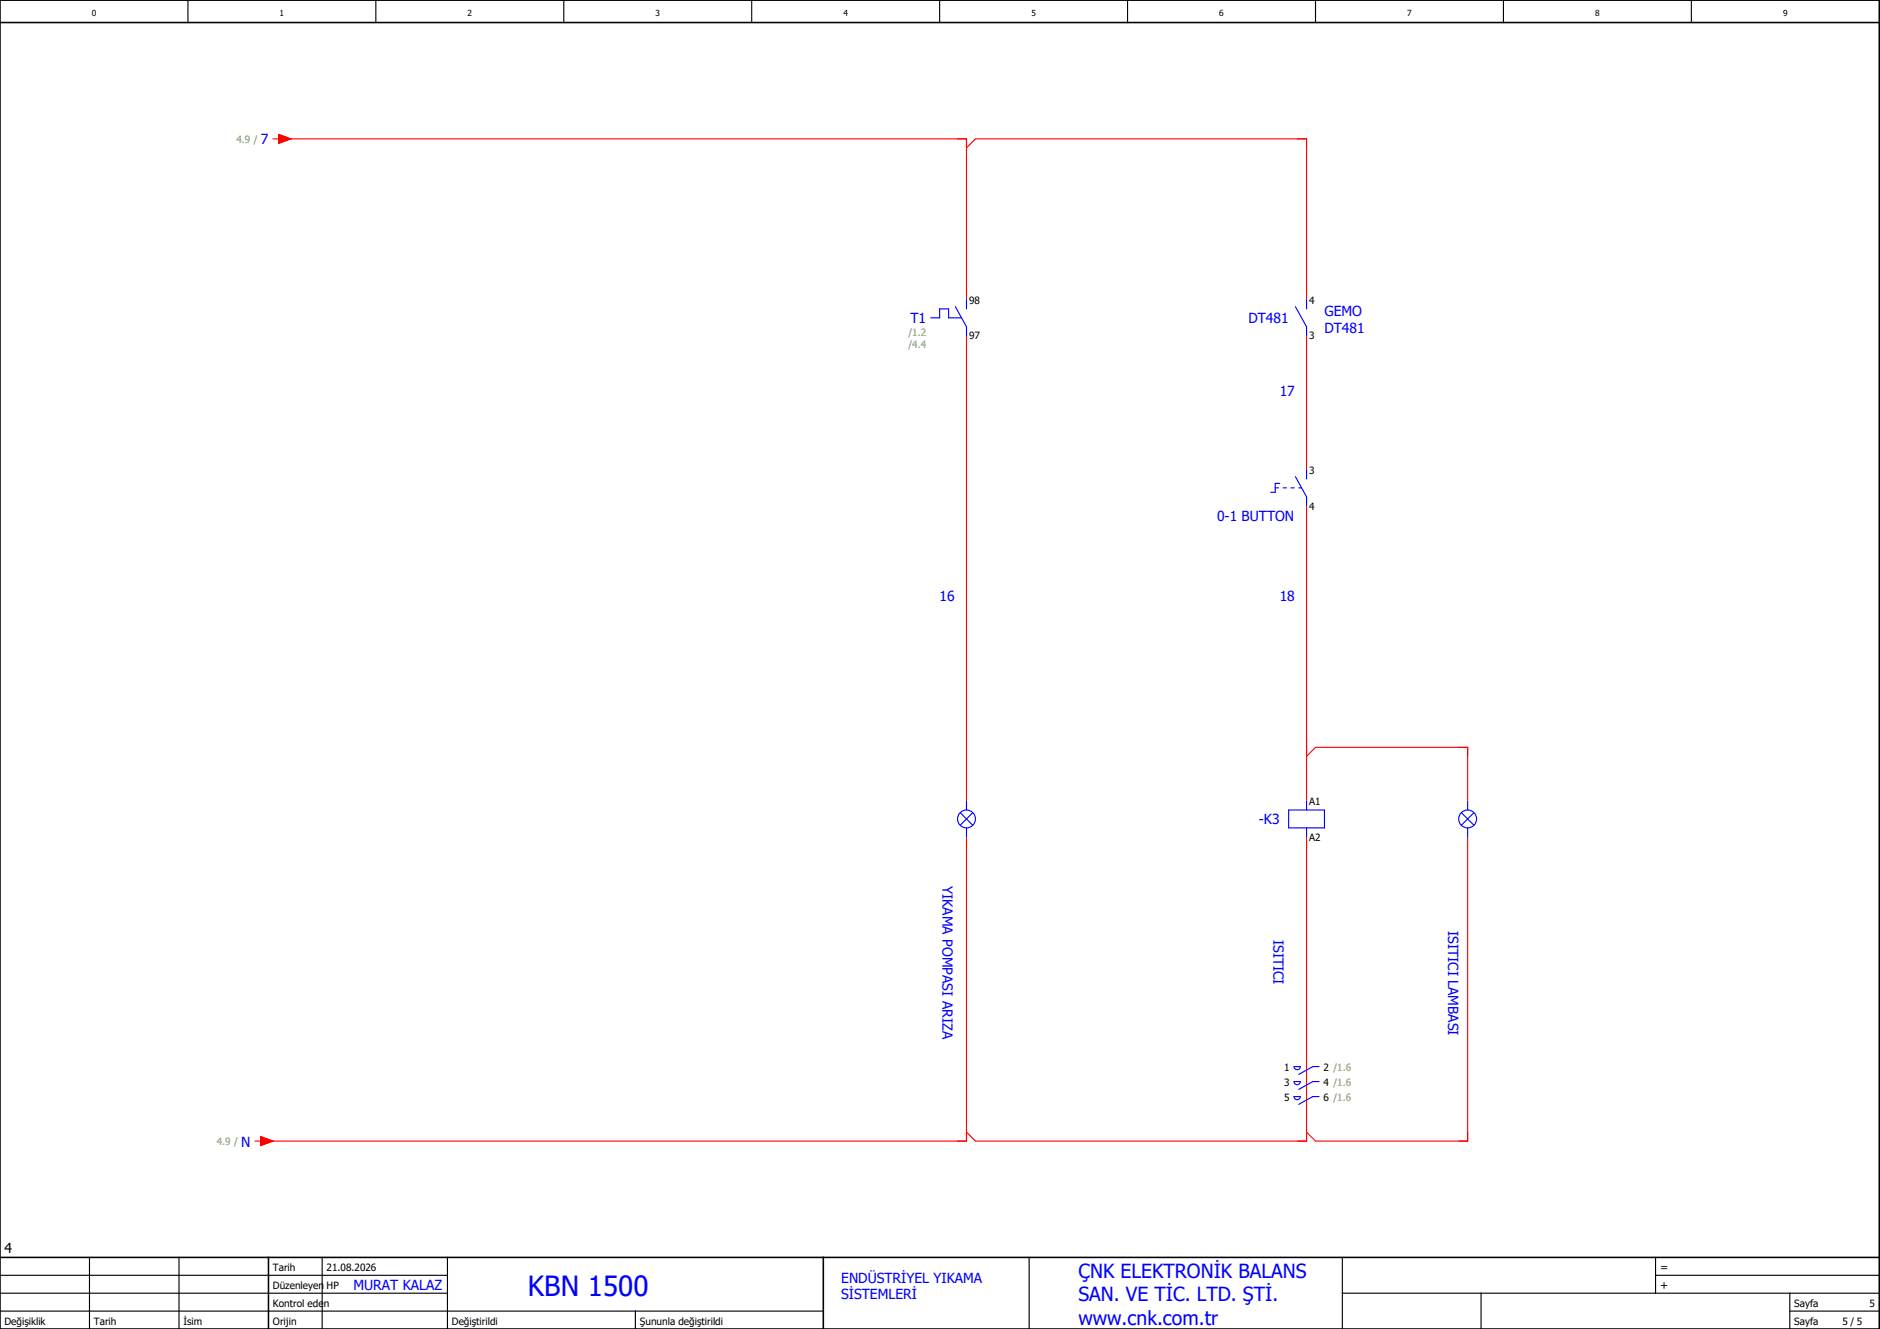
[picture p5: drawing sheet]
<svg xmlns="http://www.w3.org/2000/svg" width="420mm" height="297mm" viewBox="0 0 420 297" stroke-linecap="round" stroke-linejoin="round" font-family="sans-serif">
<g fill="none" stroke="#000" stroke-width=".25">
<path d="M42 0v5M84 0v5M126 0v5M168 0v5M210 0v5M252 0v5M294 0v5M336 0v5M378 0v5M0 293h184M0 289h100M0 285h100"/>
<path d="M20 281v16M40 281v16M72 281v16M100 281v16M142 293v4M230 281v16M300 289h120M300 281v16M331 289v8M370 285h50M370 281v8M400 293h20"/>
<path d="M400 289v8"/>
</g>
<path d="M0 5h420M0 0h420v297h-420zM0 281h420M60 281v16M184 281v16" fill="none" stroke="#000" stroke-width=".35"/>
<g fill="none" stroke="#f00" stroke-width=".25">
<path d="M61 31h1.3M62.3 30l2.7 1-2.7 1zM63 31h153v36M216 33l2-2h74v36M216 75v104M292 75v30M292 113v66M292 169l2-2h34v12M216 187v68h-157M292 187v68h-74l-2-2M328 187v68h-34l-2-2M57 255h1.2"/>
<path d="M58.2 254l2.8 1-2.8 1z"/>
</g>
<g fill="none" stroke="#00f" stroke-width=".25">
<path d="M208 71h2v-2h2v2h2.9M213.5 68.5l2.5 4.5v2M216 67v2M289.5 68.5l2.5 4.5v2M292 67v2M285 109h.8M286 108h-1v2h-1M286.8 109h.7M288.5 109h.7M289.5 106.5l2.5 4.5v2M290.3 109h.6M292 105v2"/>
<path d="M216 179v2M292 179v2M328 179v2M214.6 181.6l2.8 2.8M216 185v2M217.4 181.6l-2.8 2.8M288 181h8v4h-8zM292 185v2M326.6 181.6l2.8 2.8M328 185v2M329.4 181.6l-2.8 2.8M289.2 238.4h1.4a.7 .7 0 0 1-.7 .7 .7 .7 0 0 1-.7-.7z"/>
<path d="M294.8 238.4h-1.4l-3.1 1.7M289.2 241.7h1.4a.7 .7 0 0 1-.7 .7 .7 .7 0 0 1-.7-.7zM289.2 245.1h1.4a.7 .7 0 0 1-.7 .7 .7 .7 0 0 1-.7-.7zM294.8 241.7h-1.4l-3.1 1.8M294.8 245.1h-1.4l-3.1 1.7"/>
<circle cx="216" cy="183" r="2"/>
<circle cx="328" cy="183" r="2"/>
</g>
<g fill="#f00" stroke="#f00" stroke-width=".22">
<path d="M62.3 30l2.7 1-2.7 1z"/>
<path d="M58.2 254l2.8 1-2.8 1z"/>
</g>
<text font-size="6.2" fill="#00f" x="118" y="289.8">KBN 1500</text>
<g font-size="4.3" fill="#00f">
<text x="241" y="285.6">ÇNK ELEKTRONİK BALANS</text>
<text x="241" y="290.9">SAN. VE TİC. LTD. ŞTİ.</text>
<text x="241" y="296.1">www.cnk.com.tr</text>
</g>
<g font-size="3.1" fill="#00f">
<text x="58.3" y="32.3">7</text>
<text x="296" y="70.6">GEMO</text>
<text x="203.5" y="72.3">T1</text>
<text x="279" y="72.3">DT481</text>
<text x="296" y="74.4">DT481</text>
<text x="286" y="88.4">17</text>
<text x="272" y="116.4">0-1 BUTTON</text>
<text x="210" y="134.4">16</text>
<text x="286" y="134.4">18</text>
<text x="281.4" y="184.3">-K3</text>
<text x="210.6" y="198" transform="rotate(90 210.6 198)">YIKAMA POMPASI ARIZA</text>
<text x="323.6" y="208" transform="rotate(90 323.6 208)">ISITICI LAMBASI</text>
<text x="284.6" y="210" transform="rotate(90 284.6 210)">ISITICI</text>
<text x="53.9" y="256.3">N</text>
<text x="188" y="286.6">ENDÜSTRİYEL YIKAMA</text>
<text x="79" y="288.4">MURAT KALAZ</text>
<text x="188" y="290.4">SİSTEMLERİ</text>
</g>
<text font-size="3.1" x="1" y="280">4</text>
<g font-size="2.5">
<text x="371" y="284">=</text>
<text x="371" y="288">+</text>
</g>
<g font-size="2.2" fill="#7ca552">
<text x="52.8" y="31.9">4.9 /</text>
<text x="203" y="75.2">/1.2</text>
<text x="203" y="77.9">/4.4</text>
<text x="48.4" y="255.9">4.9 /</text>
</g>
<g font-size="2.2">
<text x="216.6" y="68">98</text>
<text x="292.6" y="68">4</text>
<text x="216.6" y="75.9">97</text>
<text x="292.6" y="75.9">3</text>
<text x="292.6" y="106">3</text>
<text x="292.6" y="113.9">4</text>
<text x="292.6" y="180">A1</text>
<text x="292.6" y="187.9">A2</text>
<text x="287" y="239.3">1</text>
<text x="295.8" y="239.3">2 /1.6</text>
<text x="287" y="242.6">3</text>
<text x="287" y="246">5</text>
<text x="295.8" y="242.6">4 /1.6</text>
<text x="295.8" y="246">6 /1.6</text>
<text x="61" y="284">Tarih</text>
<text x="73" y="284">21.08.2026</text>
<text x="61" y="288">Düzenleyen</text>
<text x="61" y="292">Kontrol eden</text>
<text x="73" y="288">HP</text>
<text x="401" y="292">Sayfa</text>
<text x="417.8" y="292">5</text>
<text x="1" y="296">Değişiklik</text>
<text x="21" y="296">Tarih</text>
<text x="41" y="296">İsim</text>
<text x="61" y="296">Orijin</text>
<text x="101" y="296">Değiştirildi</text>
<text x="143" y="296">Şununla değiştirildi</text>
<text x="401" y="296">Sayfa</text>
<text x="411.8" y="296">5 / 5</text>
</g>
<g font-size="1.9">
<text x="20.5" y="3.7">0</text>
<text x="62.5" y="3.7">1</text>
<text x="104.5" y="3.7">2</text>
<text x="146.5" y="3.7">3</text>
<text x="188.5" y="3.7">4</text>
<text x="230.5" y="3.7">5</text>
<text x="272.5" y="3.7">6</text>
<text x="314.5" y="3.7">7</text>
<text x="356.5" y="3.7">8</text>
<text x="398.5" y="3.7">9</text>
</g>
</svg>
